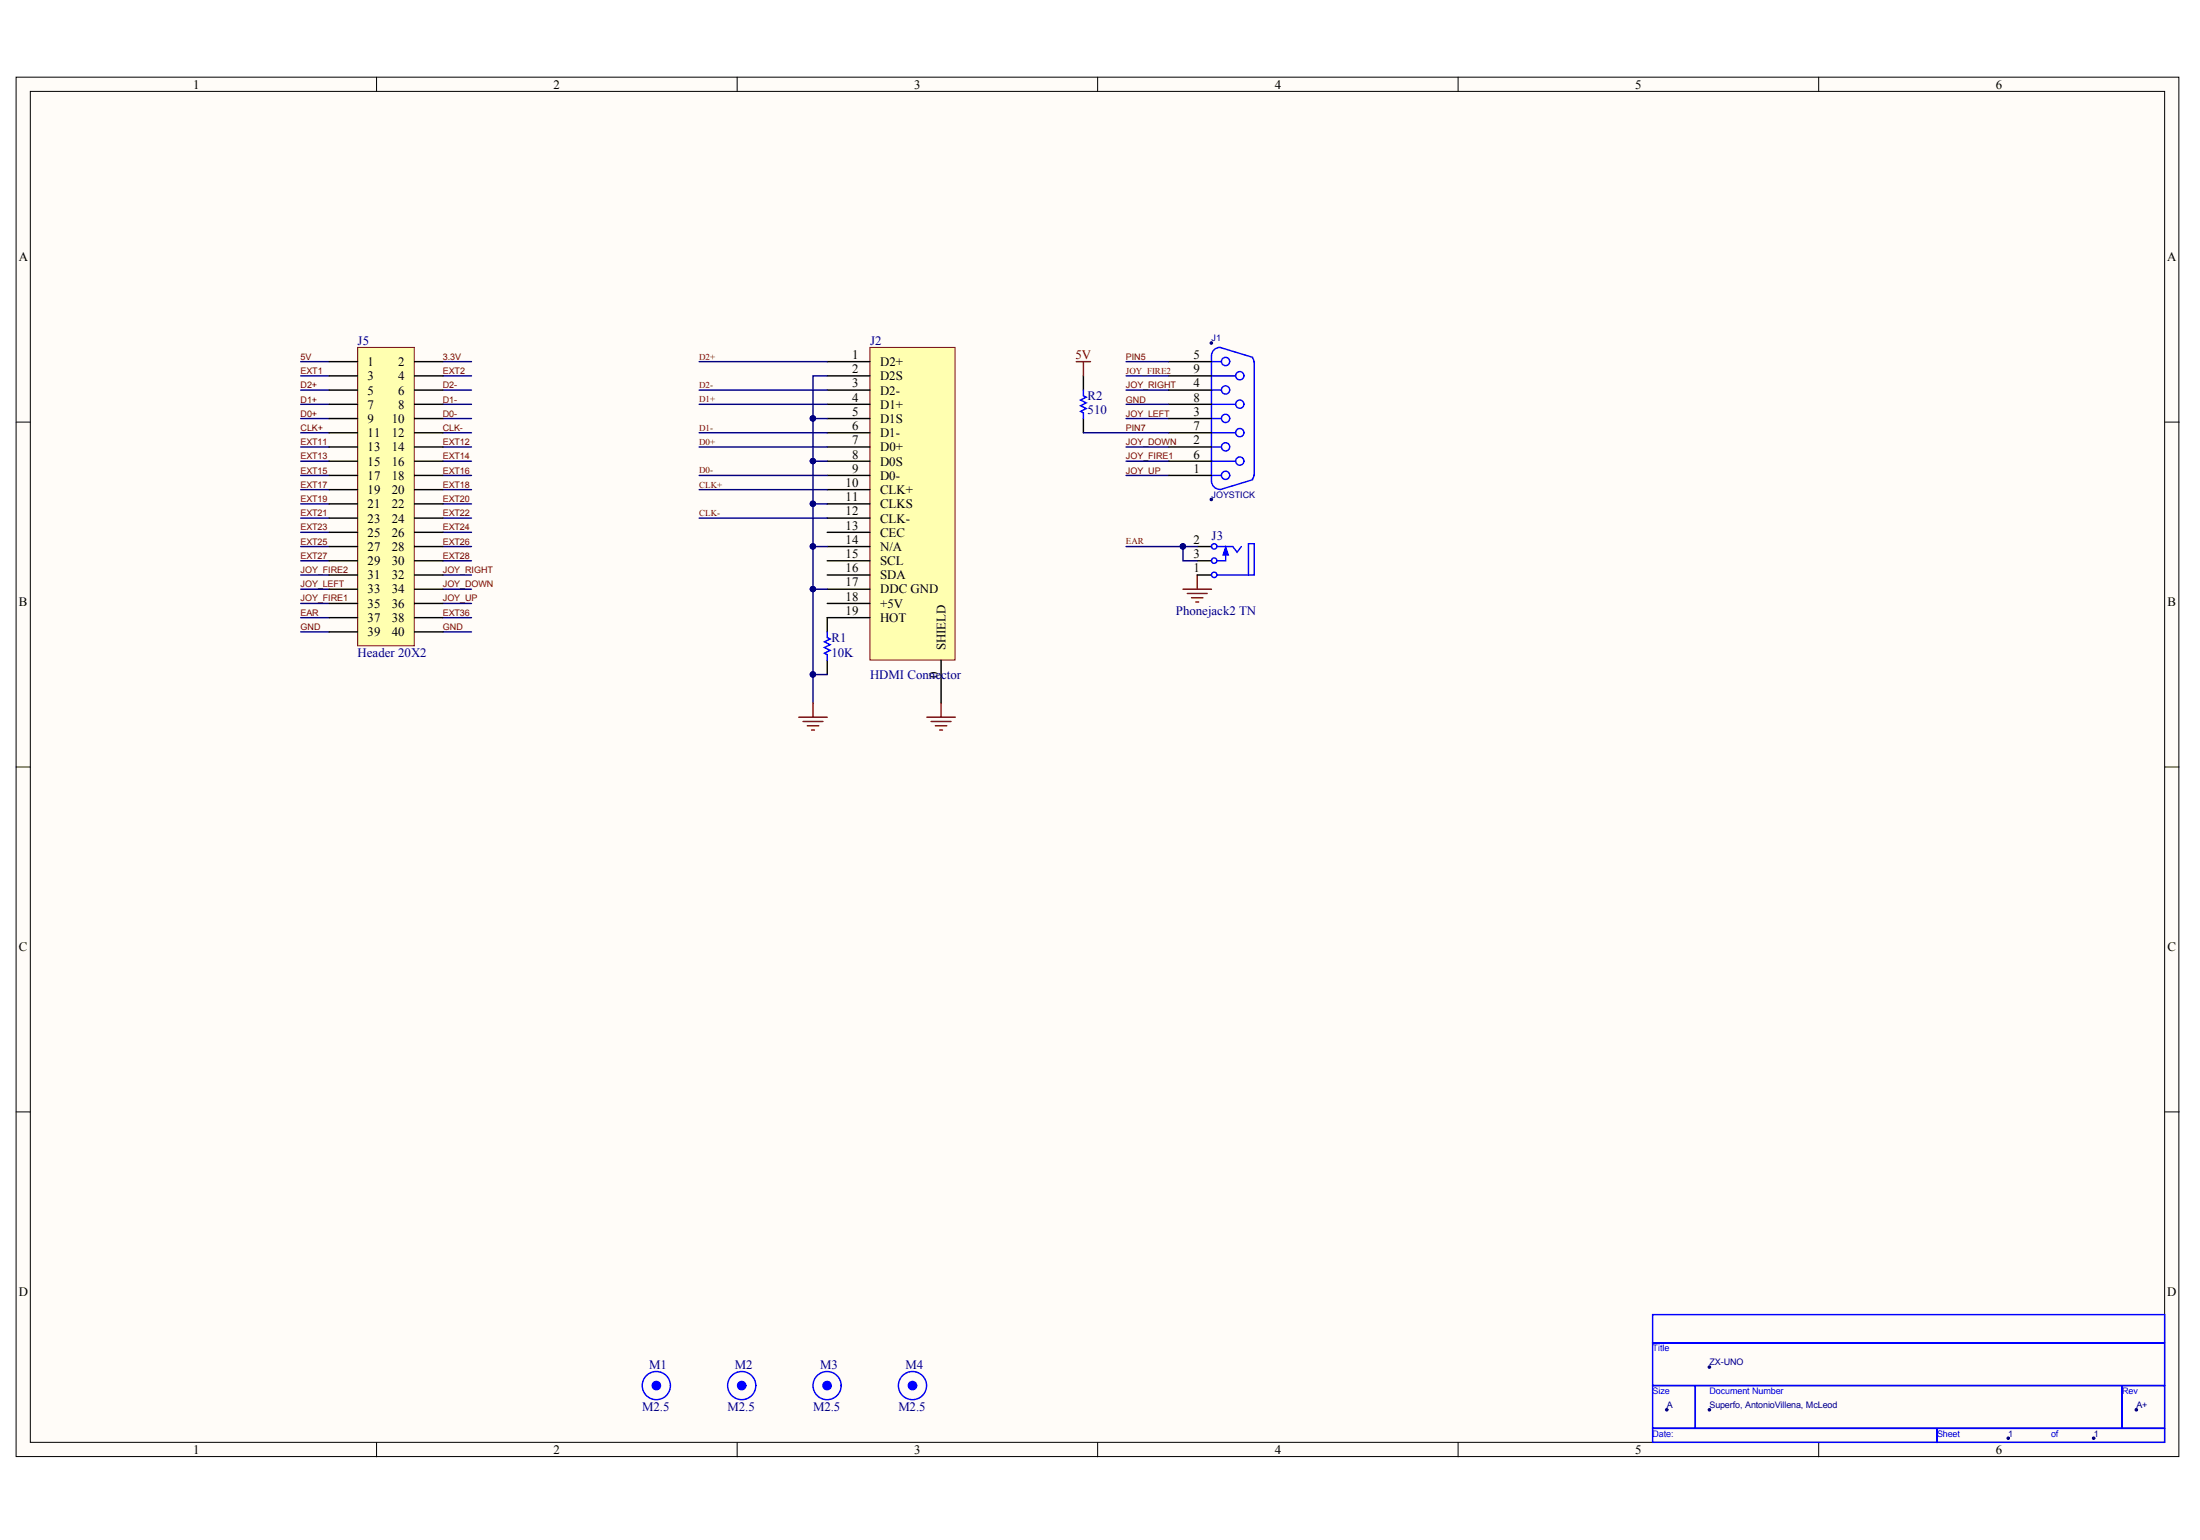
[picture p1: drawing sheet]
# Altium project ZX_UNO_Aplus_HAT2.PrjPcb
1 sheet, 11 parts. Net scope: global (net labels, ports and power ports of the same name join across sheets).
Board file: ZX_UNO_Aplus_HAT2.PcbDoc

## Sheet ZX_UNO_Aplus_HAT2.SchDoc
size 386 x 246 mm

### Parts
*  Page Count: 1  Page Size: A  Title: ZX-UNO  RevCode: A+  Doc: Superfo, AntonioVillena, McLeod  (hidden comment: TitleBlock0)  (graphical)
J1  JOYSTICK  [DSUB/RP.318/TM/9]
J2  HDMI Connector  [HDMI 10029449]
J3  Phonejack2 TN  [AUDIO  JACK MJ-3523-SMT]
J5  Header 20X2  [HDR2X20]
M1  M2.5  [M2.5]
M2  M2.5  [M2.5]
M3  M2.5  [M2.5]
M4  M2.5  [M2.5]
R1  value 10K  [SM/R_0805]  (hidden comment: Res1)
R2  value 510  [SM/R_0805]  (hidden comment: Res1)

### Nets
5V: J5.1 R2.2
GND: J1.8 J2.0(SHIELD) J2.2(D2S) J2.5(D1S) J2.8(D0S) J2.11(CLKS) J2.14(N/A) J2.17(DDC_GND) J3.1(S) J5.39 J5.40 R1.1
3.3V: J5.2
CLK+: J2.10(CLK+) J5.11
CLK-: J2.12(CLK-) J5.12
D0+: J2.7(D0+) J5.9
D0-: J2.9(D0-) J5.10
D1+: J2.4(D1+) J5.7
D1-: J2.6(D1-) J5.8
D2+: J2.1(D2+) J5.5
D2-: J2.3(D2-) J5.6
EAR: J3.2(T) J3.3(TN) J5.37
EXT1: J5.3
EXT2: J5.4
EXT11: J5.13
EXT12: J5.14
EXT13: J5.15
EXT14: J5.16
EXT15: J5.17
EXT16: J5.18
EXT17: J5.19
EXT18: J5.20
EXT19: J5.21
EXT20: J5.22
EXT21: J5.23
EXT22: J5.24
EXT23: J5.25
EXT24: J5.26
EXT25: J5.27
EXT26: J5.28
EXT27: J5.29
EXT28: J5.30
EXT36: J5.38
JOY_DOWN: J1.2 J5.34
JOY_FIRE1: J1.6 J5.35
JOY_FIRE2: J1.9 J5.31
JOY_LEFT: J1.3 J5.33
JOY_RIGHT: J1.4 J5.32
JOY_UP: J1.1 J5.36
PIN5: J1.5
PIN7: J1.7 R2.1
NetJ2_19: J2.19(HOT) R1.2

Not connected (* = marked no-connect by the designer): J2 13(CEC) 15(SCL) 16(SDA) 18(+5V)
